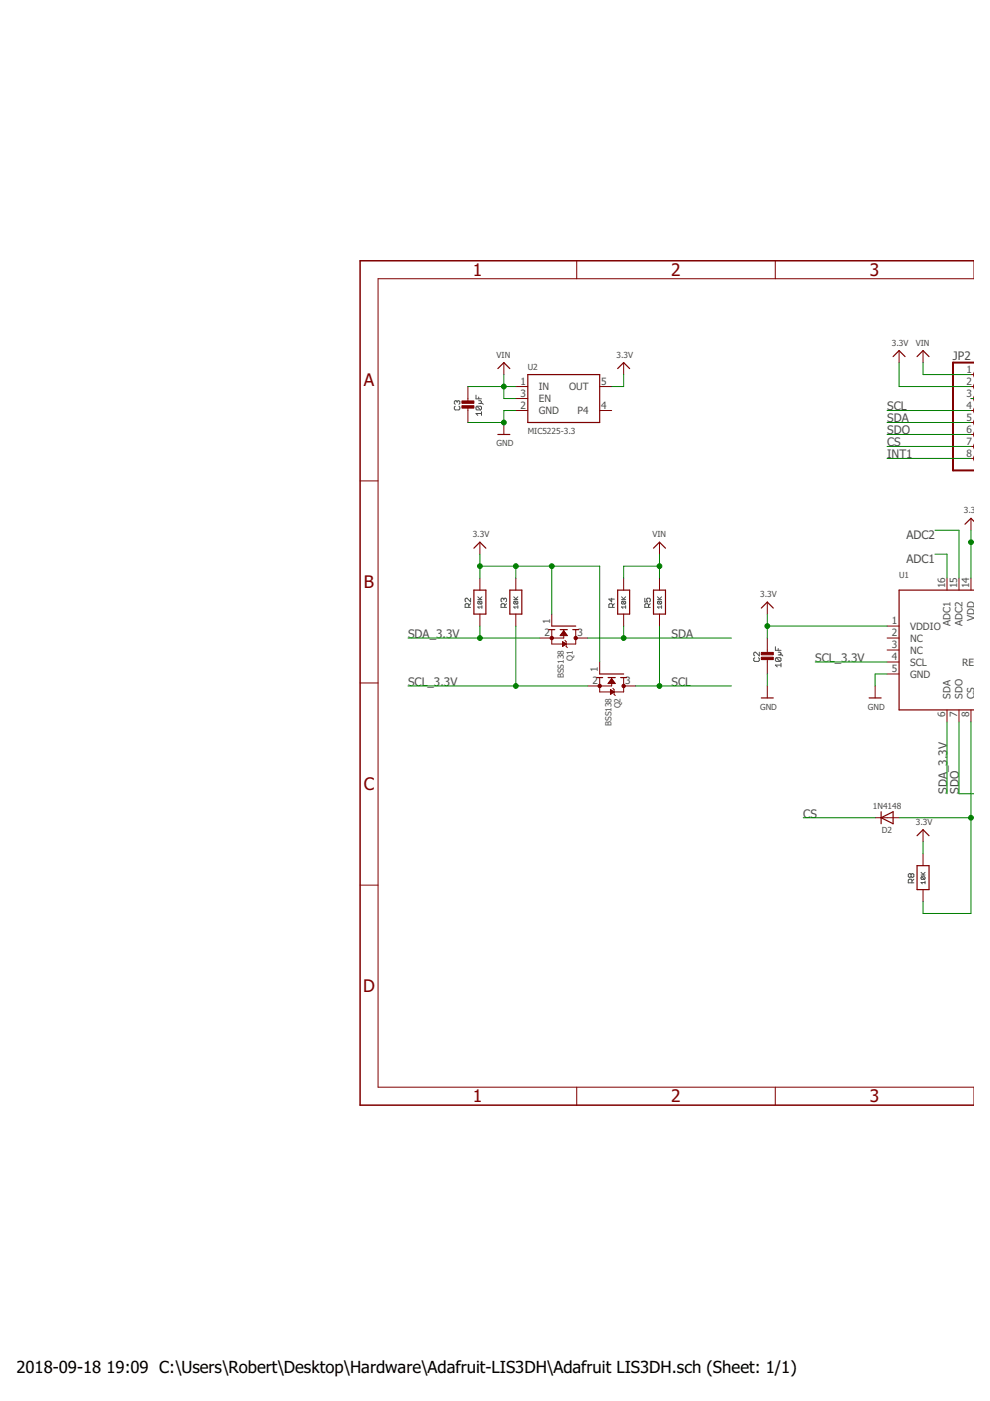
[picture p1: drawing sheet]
<svg xmlns="http://www.w3.org/2000/svg" width="210mm" height="297mm" viewBox="0 0 210 297" stroke-linecap="round" stroke-linejoin="round" font-family="sans-serif">
<g fill="none" stroke="#505050" stroke-width=".21">
<path d="M96.5 86.1l-.2 .2v.4l.2 .2h.8l.2-.2v-.4l-.2-.2M96.9 85.2l-.2-.2-.4 .2v.3l.2 .2M96.9 85.2l.2-.2 .4 .2v.3l-.2 .2M96.9 85.2v.1M100.9 83.8v.8h1.2M101.1 86.1h.8l.2 .2v.4l-.2 .2M101.1 86.1l-.2 .2v.4l.2 .2h.8M101.1 86.1l.8 .8M101.5 85h.4l.2 .2-.2 .3M101.5 85.5h.8l.2 .2M101.5 84.2v.4M102.1 87.7h-1.2l.4 .4"/>
<path d="M102.1 87.3v.8M99.4 128.8v-.6l-.2-.2h-.4l-.2 .2v.6h1.2M99.8 126.8v.8l-.8-.8-.4 .2v.4l.2 .2M99.8 128l-.4 .4M101.3 127.1h.9M101.3 126.5l.6 .6M101.5 127.5l.7 .1-.2 .5M101.5 127.5l-.2 .4 .2 .2h.5M101.5 127.5l.5 .6M102.2 128.7h-.9l.3 .3M102.2 128.4v.6M102.2 126.5l-.5 .5"/>
<path d="M106.8 127l-.2-.2-.4 .2v.4l.2 .2M106.8 127l.2-.2 .4 .2v.4l-.2 .2M106.8 127v.2M107 128.8v-.6l-.2-.2h-.4l-.2 .2v.6h1.2M107.4 128l-.4 .4M108.9 127.1h.9M108.9 126.5l.6 .6M109.1 127.5l-.2 .4 .2 .2h.5M109.1 127.5l.7 .1-.2 .5M109.1 127.5l.5 .6M109.8 128.7h-.9l.3 .3M109.8 128.4v.6"/>
<path d="M109.8 126.5l-.4 .5M129.7 126.8v.8l-.6-.6h1.2M129.9 128.8v-.6l-.2-.2h-.4l-.2 .2v.6h1.2M130.3 128l-.4 .4M131.8 127.1h.9M131.8 126.5l.6 .6M131.9 127.5l-.1 .4 .1 .2h.6M131.9 127.5l.8 .1-.2 .5M131.9 127.5l.6 .6M132.7 128.7h-.9l.3 .3M132.7 128.4v.6M132.7 126.5l-.5 .5"/>
<path d="M136.7 126.8v.8h.6l-.2-.4 .2-.4h.4l.2 .2v.4l-.2 .2M137.5 128.8v-.6l-.2-.2h-.4l-.2 .2v.6h1.2M137.9 128l-.4 .4M139.4 127.1h.9M139.4 126.5l.6 .6M139.6 127.5l-.2 .4 .2 .2h.5M139.6 127.5l.7 .1-.2 .5M139.6 127.5l.5 .6M140.3 128.7h-.9l.3 .3M140.3 128.4v.6M140.3 126.5l-.5 .5M160 139.4l-.2 .2v.4l.2 .2h.8l.2-.2v-.4l-.2-.2"/>
<path d="M161 138.3v.8l-.8-.8-.4 .2v.4l.2 .2M164.4 137.1v.8h1.2M164.6 139.4h.8l.2 .2v.4l-.2 .2M164.6 139.4l-.2 .2v.4l.2 .2h.8M164.6 139.4l.8 .8M165 138.3h.4l.2 .2-.2 .4M165 138.9h.8l.2 .2M165 137.5v.4M165.6 141h-1.2l.4 .4M165.6 140.6v.8M193.2 185.4l-.2-.2-.4 .2v.4l.2 .2 .4-.2M193.2 185.4l.2-.2 .4 .2v.4l-.3 .2-.3-.2"/>
<path d="M193.2 185.4v.4M193.4 187.2v-.6l-.2-.2h-.4l-.2 .2v.6h1.2M193.8 186.4l-.4 .4M195.3 185.5h.8M195.3 185l.6 .5M195.4 185.9h.6l.1 .1-.1 .5M195.4 185.9l-.1 .1 .1 .5h.6M195.4 185.9l.6 .6M196.1 187.1h-.8l.3 .3M196.1 186.8v.6M196.1 185l-.4 .4"/>
</g>
<path d="M206.5 55.3h-130.2v179h130.2" fill="none" stroke="#800000" stroke-width=".32"/>
<g fill="none" stroke="#800000" stroke-width=".21">
<path d="M122.3 55.3v3.8M164.4 55.3v3.8M206.5 59.1h-126.3v171.4h126.3M106.8 76.9v2.5M132.2 76.9v2.5M190.6 74.3v2.6M195.7 74.3v2.6M205.9 79.4h.5M206.5 79.2v.5M99.2 82v3.3M99.2 86.3v3.3M106.8 89.6v2.5"/>
<path d="M109.4 82h2.5M109.4 84.5h2.5M109.4 87h2.5M127.1 82h2.6M127.1 87h2.6M205.9 82h.5M205.9 84.5h.5M205.9 87h.5M205.9 89.6h.5M205.9 92.1h.5M205.9 94.7h.5M205.9 97.2h.5"/>
<path d="M206.5 81.7v.5M206.5 84.2v.5M206.5 86.8v.5M206.5 89.3v.5M206.5 91.9v.5M206.5 94.4v.5M206.5 96.9v.5M76.3 102h3.9M101.7 115v2.5M139.8 115v2.5M205.9 109.9v2.5M101.7 122.6v2.5"/>
<path d="M101.7 130.2v2.5M109.4 122.6v2.5M109.4 130.2v2.5M117 130.2v2.5M117 133.5v3h5.1v-3M118.8 134.7h1.4M118.9 134.6h1.2M119 134.5h1M119.1 134.3h.9M119.2 134.2h.7M119.3 136l.7 .5-.7 .6zM119.3 137h.1"/>
<path d="M119.3 136.9h.3M119.3 136.7h.4M119.3 136.6h.6M119.3 136.5h.7M119.3 136.4h.5M119.3 136.2h.3M119.3 136.1h.1M119.3 134.1h.5M119.4 134h.3M119.5 133.8h.1M119.5 133.5v1.8h-5.1M119.5 133.8l.8 1h-1.5z"/>
<path d="M119.8 135.8l.2 .2v1.1l.3 .2M122.1 135.3h2.5M132.2 122.6v2.5M132.2 130.2v2.5M139.8 122.6v2.5M139.8 130.2v2.5M162.7 127.7v2.5M162.7 135.3v3.3M162.7 139.6v3.3M188.1 132.7h2.5M188.1 135.3h2.5M188.1 137.8h2.5"/>
<path d="M200.8 122.6v2.5M203.3 122.6v2.5M205.9 122.6v2.5M76.3 144.8h3.9M127.1 143.7v3h5.1v-3M127.1 140.4v2.5M129 144.8h1.4M129.1 144.7h1.2M129.2 144.6h1M129.3 144.5h.8M129.4 144.3h.6M129.4 146.2l.8 .5-.8 .5z"/>
<path d="M129.4 147.1h.2M129.4 147h.4M129.4 146.9h.5M129.4 146.7h.7M129.4 146.6h.7M129.4 146.5h.5M129.4 146.4h.3M129.4 146.3h.1M129.5 144.2h.4M129.5 144.1h.3M129.6 144h.1M129.7 143.7v1.7h-5.1"/>
<path d="M129.7 143.9l.8 1h-1.6zM129.9 145.9l.3 .3v1l.3 .3M132.2 145.4h2.6M162.7 145.4v2.6M185.5 145.4v2.6M188.1 140.4h2.5M188.1 142.9h2.5M200.8 150.5v2.6M203.3 150.5v2.6M205.9 150.5v2.6M185.5 173.4h5.1M195.7 175.9v2.6"/>
<path d="M76.3 187.7h3.9M195.7 181v2.5M195.7 188.6v2.6M122.3 230.5v3.8M164.4 230.5v3.8"/>
</g>
<g fill="none" stroke="#800000" stroke-width=".25">
<path d="M105.6 78.1l1.2-1.2 1.3 1.2M111.9 79.4h15.2v10.2h-15.2zM131 78.1l1.2-1.2 1.3 1.2M189.4 75.6l1.2-1.3 1.3 1.3M194.4 75.6l1.3-1.3 1.3 1.3M105.6 92.1h2.5M100.5 116.2l1.2-1.2 1.3 1.2M138.6 116.2l1.2-1.2 1.3 1.2M206.5 110.5l-.6-.6-1.3 1.2M100.5 125.1h2.5v5.1h-2.5zM108.1 125.1h2.5v5.1h-2.5zM116.4 133.5h1.2"/>
<path d="M117 132.7h5.1M118.8 133.5h1.5M121.4 133.5h1.3M131 125.1h2.5v5.1h-2.5zM138.6 125.1h2.5v5.1h-2.5zM161.4 128.9l1.3-1.2 1.3 1.2M206.5 125.1h-15.9v25.4h15.9M126.5 143.7h1.3M127.1 142.9h5.1M128.9 143.7h1.6M131.6 143.7h1.3M161.4 148h2.6"/>
<path d="M184.3 148h2.5M186.8 173.4l2.6-1.3v2.5zM186.8 172.1v2.5M194.4 177.2l1.3-1.3 1.3 1.3M194.4 183.5h2.6v5.1h-2.6z"/>
</g>
<g fill="#800000" stroke="#800000" stroke-width=".21">
<path d="M161.4 139.3h2.6v.5h-2.6z"/>
<path d="M161.4 138.3h2.6v.5h-2.6z"/>
<path d="M97.9 86h2.6v.5h-2.6z"/>
<path d="M97.9 85h2.6v.5h-2.6z"/>
</g>
<g fill="#800000" stroke="#800000" stroke-width=".21">
<circle cx="117" cy="135.3" r=".36"/>
<circle cx="122.1" cy="135.3" r=".36"/>
<circle cx="127.1" cy="145.4" r=".36"/>
<circle cx="132.2" cy="145.4" r=".36"/>
</g>
<path d="M206.5 76.9h-4.4v22.8h4.4" fill="none" stroke="#800000" stroke-width=".42"/>
<g fill="none" stroke="#008000" stroke-width=".21">
<path d="M106.8 79.4v5.1h2.6M132.2 79.4v2.6h-2.5M190.6 76.9v5.1h15.3M195.7 76.9v2.5h10.2M99.2 82h10.2M109.4 87h-2.6v2.6h-7.6M188.1 87h17.8M188.1 89.6h17.8M188.1 94.7h17.8M188.1 97.2h17.8M188.1 92.1h17.8M205.9 84.5h.6"/>
<path d="M101.7 117.5v5.1M139.8 117.5v5.1M198.2 117.5h2.6v5.1M198.2 112.4h5.1v10.2M205.9 112.4v10.2M205.9 115h.6M86.5 135.3h27.9M101.7 132.7v2.6M101.7 120h25.4v20.4M109.4 120v2.6M109.4 132.7v12.7M117 120v10.2"/>
<path d="M124.6 135.3h30.5M132.2 132.7v2.6M139.8 120h-7.6v2.6M139.8 132.7v12.7M162.7 130.2v5.1M162.7 132.7h25.4M86.5 145.4h38.1M134.8 145.4h20.3M162.7 142.9v2.5M172.8 140.4h15.3M188.1 142.9h-2.6v2.5M200.8 153.1v15.2"/>
<path d="M203.3 153.1v15.2h3.2M205.9 153.1v40.6h-10.2v-2.5M170.3 173.4h15.2M190.6 173.4h15.3M195.7 178.5v2.5"/>
</g>
<g fill="#008000" stroke="#008000" stroke-width=".21">
<circle cx="106.8" cy="89.6" r=".51"/>
<circle cx="205.9" cy="115" r=".51"/>
<circle cx="162.7" cy="132.7" r=".51"/>
<circle cx="101.7" cy="120" r=".51"/>
<circle cx="109.4" cy="120" r=".51"/>
<circle cx="117" cy="120" r=".51"/>
<circle cx="139.8" cy="120" r=".51"/>
<circle cx="106.8" cy="82" r=".51"/>
<circle cx="101.7" cy="135.3" r=".51"/>
<circle cx="109.4" cy="145.4" r=".51"/>
<circle cx="132.2" cy="135.3" r=".51"/>
<circle cx="139.8" cy="145.4" r=".51"/>
<circle cx="205.9" cy="173.4" r=".51"/>
</g>
<g font-size="3.7" fill="#800000">
<text x="100.2" y="58.5">1</text>
<text x="142.3" y="58.5">2</text>
<text x="184.4" y="58.5">3</text>
<text x="77.2" y="81.8">A</text>
<text x="77.2" y="124.7">B</text>
<text x="77.2" y="167.5">C</text>
<text x="77" y="210.4">D</text>
<text x="100.2" y="233.7">1</text>
<text x="142.3" y="233.7">2</text>
<text x="184.4" y="233.7">3</text>
</g>
<g font-size="3.5">
<text x="3.5" y="291">2018-09-18</text>
<text x="22.6" y="291">19:09 C:\Users\Robert\Desktop\Hardware\Adafruit-LIS3DH\Adafruit LIS3DH.sch (Sheet: 1/1)</text>
</g>
<g font-size="2.5" fill="#505050">
<text x="202.1" y="76.2">JP2</text>
<text x="188.1" y="89.6">SDA</text>
<text x="188.1" y="87">SCL</text>
<text x="188.1" y="94.7">CS</text>
<text x="188.1" y="92.1">SDO</text>
<text x="188.1" y="97.2">INT1</text>
<text x="192.2" y="119.3">ADC1</text>
<text x="192.2" y="114.2">ADC2</text>
<text x="86.5" y="135.3">SDA_3.3V</text>
<text x="142.4" y="135.3">SDA</text>
<text x="172.9" y="140.4">SCL_3.3V</text>
<text x="86.5" y="145.4">SCL_3.3V</text>
<text x="142.4" y="145.4">SCL</text>
<text x="170.3" y="173.4">CS</text>
<text x="200.8" y="168.3" transform="rotate(-90 200.8 168.3)">SDA_3.3V</text>
<text x="203.3" y="168.3" transform="rotate(-90 203.3 168.3)">SDO</text>
</g>
<g font-size="2.1" fill="#505050">
<text x="110.4" y="81.6">1</text>
<text x="114.2" y="82.7">IN</text>
<text x="120.7" y="82.7">OUT</text>
<text x="127.5" y="81.6">5</text>
<text x="204.9" y="79.1">1</text>
<text x="204.9" y="81.6">2</text>
<text x="110.4" y="84.1">3</text>
<text x="110.4" y="86.7">2</text>
<text x="114.2" y="85.3">EN</text>
<text x="114.2" y="87.8">GND</text>
<text x="122.5" y="87.8">P4</text>
<text x="127.5" y="86.7">4</text>
<text x="204.9" y="84.1">3</text>
<text x="204.9" y="86.7">4</text>
<text x="204.9" y="89.2">5</text>
<text x="204.9" y="91.8">6</text>
<text x="204.9" y="94.3">7</text>
<text x="204.9" y="96.8">8</text>
<text x="200.4" y="124.8" transform="rotate(-90 200.4 124.8)">16</text>
<text x="203" y="124.8" transform="rotate(-90 203 124.8)">15</text>
<text x="205.5" y="124.8" transform="rotate(-90 205.5 124.8)">14</text>
<text x="206.6" y="131.7" transform="rotate(-90 206.6 131.7)">VDD</text>
<text x="115.5" y="134.9">2</text>
<text x="116.6" y="132.4" transform="rotate(-90 116.6 132.4)">1</text>
<text x="122.4" y="134.9">3</text>
<text x="189.1" y="132.4">1</text>
<text x="189.1" y="134.9">2</text>
<text x="189.1" y="137.5">3</text>
<text x="193" y="133.5">VDDIO</text>
<text x="193" y="136">NC</text>
<text x="201.5" y="132.7" transform="rotate(-90 201.5 132.7)">ADC1</text>
<text x="204.1" y="132.7" transform="rotate(-90 204.1 132.7)">ADC2</text>
<text x="126.8" y="142.5" transform="rotate(-90 126.8 142.5)">1</text>
<text x="189.1" y="140">4</text>
<text x="189.1" y="142.5">5</text>
<text x="193" y="138.6">NC</text>
<text x="193" y="141.1">SCL</text>
<text x="193" y="143.7">GND</text>
<text x="204" y="141.1">RES(GN</text>
<text x="125.6" y="145.1">2</text>
<text x="132.6" y="145.1">3</text>
<text x="201.5" y="148.2" transform="rotate(-90 201.5 148.2)">SDA</text>
<text x="204.1" y="148.2" transform="rotate(-90 204.1 148.2)">SDO</text>
<text x="206.6" y="148.2" transform="rotate(-90 206.6 148.2)">CS</text>
<text x="200.4" y="152" transform="rotate(-90 200.4 152)">6</text>
<text x="203" y="152" transform="rotate(-90 203 152)">7</text>
<text x="205.5" y="152" transform="rotate(-90 205.5 152)">8</text>
</g>
<g font-size="1.8" fill="#505050">
<text x="105.3" y="75.9">VIN</text>
<text x="130.7" y="75.9">3.3V</text>
<text x="189.1" y="73.3">3.3V</text>
<text x="194.2" y="73.3">VIN</text>
<text x="111.9" y="78.4">U2</text>
<text x="105.3" y="94.7">GND</text>
<text x="111.9" y="92.1">MIC5225-3.3</text>
<text x="100.2" y="113.9">3.3V</text>
<text x="138.3" y="113.9">VIN</text>
<text x="204.3" y="108.9">3.3V</text>
<text x="190.6" y="122.6">U1</text>
<text x="161.2" y="126.6">3.3V</text>
<text x="119.5" y="143.8" transform="rotate(-90 119.5 143.8)">BSS138</text>
<text x="121.4" y="140" transform="rotate(-90 121.4 140)">Q1</text>
<text x="129.7" y="153.9" transform="rotate(-90 129.7 153.9)">BSS138</text>
<text x="131.6" y="150.2" transform="rotate(-90 131.6 150.2)">Q2</text>
<text x="161.2" y="150.5">GND</text>
<text x="184" y="150.5">GND</text>
<text x="185.1" y="171.5">1N4148</text>
<text x="187" y="176.5">D2</text>
<text x="194.2" y="174.9">3.3V</text>
</g>
</svg>
